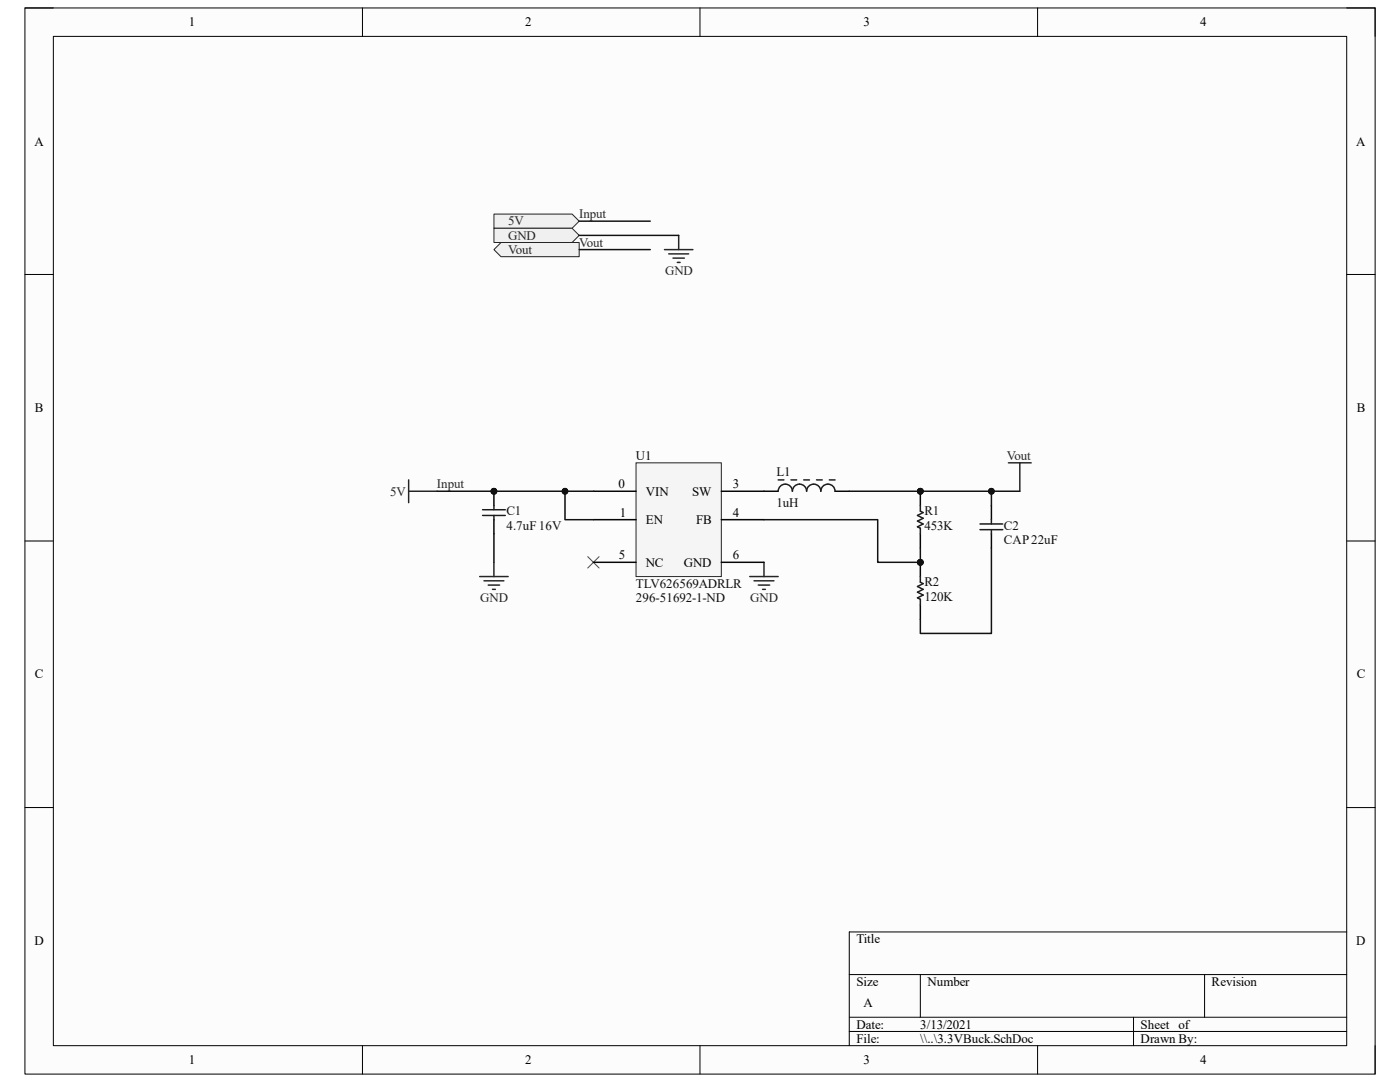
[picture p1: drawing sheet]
<svg xmlns="http://www.w3.org/2000/svg" width="279mm" height="216mm" viewBox="0 0 279 216" stroke-linecap="round" stroke-linejoin="round" font-family="sans-serif">
<path d="M5 1.6h269.4v212.7h-269.4z" fill-rule="evenodd" fill="#fcfcfc"/>
<path d="M5 1.6h269.4v212.7h-269.4z" fill="none" stroke="#000" stroke-width=".2"/>
<path d="M10.6 7.3h258.2v201.4h-258.2z" fill-rule="evenodd" fill="#fcfcfc"/>
<g fill="none" stroke="#000" stroke-width=".2">
<path d="M5 1.6h5.6M10.6 7.3h258.2v201.4h-258.2zM72.3 1.6v5.7M139.7 1.6v5.7M207.1 1.6v5.7M268.8 1.6h5.6v5.7M5 54.8h5.6M268.8 54.8h5.6M5 107.9h5.6M268.8 107.9h5.6M5 161.1h5.6M268.8 161.1h5.6"/>
<path d="M169.5 194.5h99.3M183.7 194.5v8.5M240.4 194.5v8.5M268.8 186h-99.3v22.7M72.3 208.7v5.6M139.7 208.7v5.6M169.5 203h99.3M169.5 205.8h99.3M207.1 208.7v5.6M226.2 203v5.7M274.4 208.7v5.6"/>
</g>
<path d="M98.6 42.7h15.6l1.4 1.4-1.4 1.5h-15.6z" fill-rule="evenodd" fill="#f0f0f0"/>
<path d="M98.6 42.7h15.6l1.4 1.4-1.4 1.5h-15.6z" fill="none" stroke="#262626" stroke-width=".2"/>
<path d="M98.6 45.6h15.6l1.4 1.4-1.4 1.4h-15.6z" fill-rule="evenodd" fill="#f0f0f0"/>
<path d="M98.6 45.6h15.6l1.4 1.4-1.4 1.4h-15.6z" fill="none" stroke="#262626" stroke-width=".2"/>
<path d="M98.6 49.8l1.4-1.4h15.6v2.8h-15.6z" fill-rule="evenodd" fill="#f0f0f0"/>
<path d="M98.6 49.8l1.4-1.4h15.6v2.8h-15.6z" fill="none" stroke="#262626" stroke-width=".2"/>
<path d="M132.6 49.8h5.7M133.5 50.7h3.9M134.3 51.5h2.3M135.2 52.4h.5M135.4 47v2.8M95.7 115h5.7M96.6 115.9h4M97.4 116.7h2.3M98.3 117.6h.6M98.6 112.2v2.8" fill="none" stroke="#262626" stroke-width=".3"/>
<circle cx="98.6" cy="98" r=".57" fill="#0e0e0e"/>
<circle cx="98.6" cy="98" r=".57" fill="none" stroke="#0e0e0e" stroke-width=".2"/>
<path d="M98.6 98v2.9M98.6 103.7v2.8" fill="none" stroke="#000" stroke-width=".3"/>
<circle cx="98.6" cy="98" r=".57" fill="#0e0e0e"/>
<circle cx="98.6" cy="98" r=".57" fill="none" stroke="#0e0e0e" stroke-width=".2"/>
<path d="M155.3 98a1.42 1.42 0 0 1 1.4-1.4 1.42 1.42 0 0 1 1.4 1.4 1.42 1.42 0 0 1 1.5-1.4 1.42 1.42 0 0 1 1.4 1.4 1.42 1.42 0 0 1 1.4-1.4 1.42 1.42 0 0 1 1.4 1.4 1.42 1.42 0 0 1 1.4-1.4 1.42 1.42 0 0 1 1.5 1.4M155.3 95.8h1.1M157.9 95.8h1.1M160.4 95.8h1.1M163 95.8h1.1M165.5 95.8h1.2M96.3 101.7h4.5M96.3 102.8h4.5M98.6 100.9v.8M98.6 102.8v.9" fill="none" stroke="#1c1c1c" stroke-width=".3"/>
<path d="M81.6 95.8v4.5M81.6 98h5.6M149.6 115h5.7M150.5 115.9h4M151.3 116.7h2.3M152.2 117.6h.5M152.5 112.2v2.8" fill="none" stroke="#262626" stroke-width=".3"/>
<path d="M152.5 98h2.8M166.7 98h2.8" fill="none" stroke="#000" stroke-width=".3"/>
<circle cx="183.7" cy="98" r=".57" fill="#0e0e0e"/>
<circle cx="183.7" cy="98" r=".57" fill="none" stroke="#0e0e0e" stroke-width=".2"/>
<path d="M183.7 98v2.9" fill="none" stroke="#000" stroke-width=".3"/>
<circle cx="183.7" cy="98" r=".57" fill="#0e0e0e"/>
<circle cx="183.7" cy="98" r=".57" fill="none" stroke="#0e0e0e" stroke-width=".2"/>
<path d="M183.7 106.5v2.9" fill="none" stroke="#000" stroke-width=".3"/>
<path d="M183.7 100.9v1.1l.5 .3-1.1 .5 1.1 .6-1.1 .6 1.1 .6-1.1 .5 .6 .3v1.1" fill="none" stroke="#1c1c1c" stroke-width=".3"/>
<circle cx="183.7" cy="112.2" r=".57" fill="#0e0e0e"/>
<circle cx="183.7" cy="112.2" r=".57" fill="none" stroke="#0e0e0e" stroke-width=".2"/>
<path d="M183.7 112.2v2.8" fill="none" stroke="#000" stroke-width=".3"/>
<circle cx="183.7" cy="112.2" r=".57" fill="#0e0e0e"/>
<circle cx="183.7" cy="112.2" r=".57" fill="none" stroke="#0e0e0e" stroke-width=".2"/>
<path d="M197.9 100.9v2.8M197.9 106.5v2.9M183.7 120.7v2.9" fill="none" stroke="#000" stroke-width=".3"/>
<path d="M183.7 115v1.2l.5 .3-1.1 .5 1.1 .6-1.1 .6 1.1 .5-1.1 .6 .6 .3v1.1M195.6 104.6h4.5M195.6 105.7h4.5M197.9 103.7v.9M197.9 105.7v.8" fill="none" stroke="#1c1c1c" stroke-width=".3"/>
<path d="M201.3 92.4h4.5M203.5 92.4v5.6" fill="none" stroke="#262626" stroke-width=".3"/>
<path d="M117.3 111.1l2.3 2.2M119.6 111.1l-2.3 2.2" fill="none" stroke="#4c4c4c" stroke-width=".2"/>
<path d="M126.9 92.4h17.1v22.6h-17.1z" fill-rule="evenodd" fill="#f5f5f5"/>
<path d="M126.9 92.4h17.1v22.6h-17.1z" fill="none" stroke="#262626" stroke-width=".2"/>
<path d="M118.4 98h8.5M144 98h8.5M118.4 103.7h8.5M118.4 112.2h8.5M144 103.7h8.5M144 112.2h8.5" fill="none" stroke="#000" stroke-width=".3"/>
<path d="M115.6 44.1h14.2M115.6 49.8h14.2M115.6 47h19.8M112.8 98v5.7h5.6M98.6 106.5v5.7" fill="none" stroke="#0e0e0e" stroke-width=".3"/>
<circle cx="112.8" cy="98" r=".57" fill="#0e0e0e"/>
<circle cx="112.8" cy="98" r=".57" fill="none" stroke="#0e0e0e" stroke-width=".2"/>
<path d="M152.5 103.7h22.7v8.5h8.5v-2.8" fill="none" stroke="#0e0e0e" stroke-width=".3"/>
<circle cx="183.7" cy="112.2" r=".57" fill="#0e0e0e"/>
<circle cx="183.7" cy="112.2" r=".57" fill="none" stroke="#0e0e0e" stroke-width=".2"/>
<path d="M87.2 98h31.2" fill="none" stroke="#0e0e0e" stroke-width=".3"/>
<circle cx="112.8" cy="98" r=".57" fill="#0e0e0e"/>
<circle cx="112.8" cy="98" r=".57" fill="none" stroke="#0e0e0e" stroke-width=".2"/>
<circle cx="98.6" cy="98" r=".57" fill="#0e0e0e"/>
<circle cx="98.6" cy="98" r=".57" fill="none" stroke="#0e0e0e" stroke-width=".2"/>
<path d="M169.5 98h34M197.9 109.4v17h-14.2v-2.8" fill="none" stroke="#0e0e0e" stroke-width=".3"/>
<circle cx="183.7" cy="98" r=".57" fill="#0e0e0e"/>
<circle cx="183.7" cy="98" r=".57" fill="none" stroke="#0e0e0e" stroke-width=".2"/>
<circle cx="197.9" cy="98" r=".57" fill="#0e0e0e"/>
<circle cx="197.9" cy="98" r=".57" fill="none" stroke="#0e0e0e" stroke-width=".2"/>
<path d="M197.9 98v2.9" fill="none" stroke="#0e0e0e" stroke-width=".3"/>
<circle cx="197.9" cy="98" r=".57" fill="#0e0e0e"/>
<circle cx="197.9" cy="98" r=".57" fill="none" stroke="#0e0e0e" stroke-width=".2"/>
<g font-size="2.6">
<text x="37.7" y="5.2">1</text>
<text x="104.8" y="5.2">2</text>
<text x="172.3" y="5.2">3</text>
<text x="239.5" y="5.2">4</text>
<text x="6.9" y="29">A</text>
<text x="270.7" y="29">A</text>
<text x="7" y="82.2">B</text>
<text x="270.8" y="82.2">B</text>
<text x="123.4" y="97.5">0</text>
<text x="128.9" y="98.9">VIN</text>
<text x="138.1" y="98.9">SW</text>
<text x="146.2" y="97.5">3</text>
<text x="123.7" y="103.1">1</text>
<text x="128.9" y="104.6">EN</text>
<text x="138.9" y="104.6">FB</text>
<text x="146.2" y="103.1">4</text>
<text x="123.5" y="111.6">5</text>
<text x="128.9" y="113.1">NC</text>
<text x="136.5" y="113.1">GND</text>
<text x="146.2" y="111.6">6</text>
<text x="7" y="135.4">C</text>
<text x="270.8" y="135.4">C</text>
<text x="6.9" y="188.6">D</text>
<text x="170.9" y="188.2">Title</text>
<text x="270.7" y="188.6">D</text>
<text x="170.9" y="196.7">Size</text>
<text x="185.1" y="196.7">Number</text>
<text x="241.8" y="196.7">Revision</text>
<text x="172.3" y="201">A</text>
<text x="170.9" y="205.2">Date:</text>
<text x="170.9" y="208.1">File:</text>
<text x="183.6" y="205.2">3/13/2021</text>
<text x="183.7" y="208.1">\\..\3.3VBuck.SchDoc</text>
<text x="227.6" y="208.1">Drawn By:</text>
<text x="227.6" y="205.2">Sheet of</text>
<text x="37.7" y="212.3">1</text>
<text x="104.8" y="212.3">2</text>
<text x="172.3" y="212.3">3</text>
<text x="239.5" y="212.3">4</text>
</g>
<g font-size="2.6" fill="#262626">
<text x="101.4" y="45">5V</text>
<text x="101.4" y="47.8">GND</text>
<text x="115.6" y="43.6">Input</text>
<text x="101.4" y="50.6">Vout</text>
<text x="115.6" y="49.2">Vout</text>
<text x="132.7" y="54.9">GND</text>
<text x="201" y="91.8">Vout</text>
<text x="77.9" y="98.9">5V</text>
<text x="87.2" y="97.5">Input</text>
<text x="95.8" y="120.1">GND</text>
<text x="149.7" y="120.1">GND</text>
</g>
<g font-size="2.6" fill="#0e0e0e">
<text x="126.9" y="91.8">U1</text>
<text x="155" y="94.9">L1</text>
<text x="155" y="101.1">1uH</text>
<text x="101.1" y="102.8">C1</text>
<text x="101.1" y="105.7">4.7uF 16V</text>
<text x="184.5" y="102.8">R1</text>
<text x="184.5" y="105.7">453K</text>
<text x="200.4" y="105.7">C2</text>
<text x="200.4" y="108.5">CAP 22uF</text>
<text x="126.9" y="117.3">TLV626569ADRLR</text>
<text x="184.5" y="117">R2</text>
<text x="184.5" y="119.8">120K</text>
<text x="126.9" y="120.1">296-51692-1-ND</text>
</g>
</svg>
